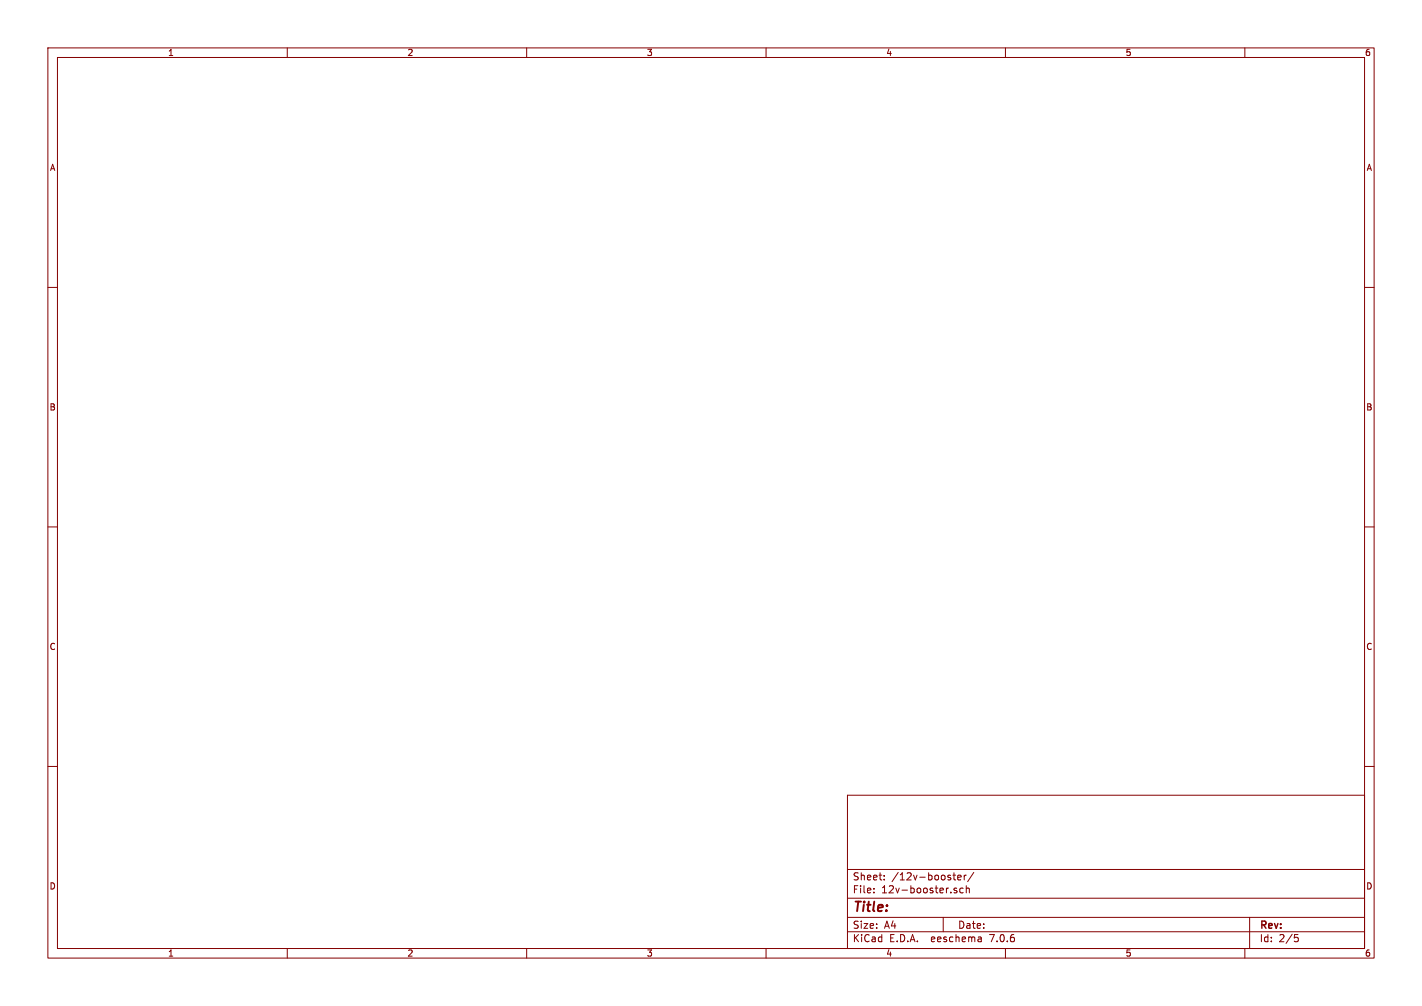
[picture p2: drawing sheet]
<svg xmlns="http://www.w3.org/2000/svg" width="297mm" height="210mm" viewBox="0 0 297 210" stroke-linecap="round" stroke-linejoin="round" font-family="sans-serif">
<g fill="none" stroke="#840000" stroke-width=".21">
<path d="M10 10h277v190h-277zM12 12h273v186h-273zM60 10v2M110 10v2M160 10v2M210 10v2M260 10v2M10 60h2M285 60h2M10 110h2M285 110h2M10 160h2"/>
<path d="M285 160h2M177 166h108v32h-108zM60 198v2M110 198v2M160 198v2M177 194.5h108M177 191.5h108M177 187.5h108M177 181.5h108M182.5 186.3v.1M182.5 185.5v.1M184.7 183.6v.1"/>
<path d="M184.7 182.8v.1M197 191.5v3M199 182.7h.6M199.2 182.2v1.3l.4 .2M199.5 185.9l.3 .1 .1 .2-.2 .2h-.3M199.5 185.4l.3 .1M200 183.2l.7-.1v-.3l-.5-.1-.2 .2 .1 .7h.6M201.2 185.5l-.5-.1-.2 .3 .1 .6h.6M201.4 182.7v1M201.8 182.7l-.4 .3M201.8 185.5l.2-.1 .4 .1 .1 .9M201.8 184.9v1.5"/>
<path d="M203.4 182.1l-1.3 2M204.9 195.7l.1 .9M205 196.5l-.2 .1M205 196h-.2M210 198v2M260 198v2M261 191.5v6.5M270.4 195.1h.7M270.5 195.7h.4l.3 .3-.2 .5-.5 .1"/>
</g>
<text font-size="2.8" fill="#840000" x="178" y="190.9">Title:</text>
<g font-size="2.1" fill="#840000">
<text x="178" y="184">Sheet:</text>
<text x="186.2" y="184">/12v-booster/</text>
<text x="178" y="186.7">File:</text>
<text x="184.1" y="186.7">12v-booster.sch</text>
<text x="178" y="196.9">KiCad</text>
<text x="178" y="194.1">Size:</text>
<text x="184.7" y="194.1">A4</text>
<text x="185.7" y="196.9">E.D.A.</text>
<text x="194.6" y="196.9">eeschema</text>
<text x="200" y="194.1">Date:</text>
<text x="207" y="196.9">7.0.6</text>
<text x="263" y="194.3">Rev:</text>
<text x="263" y="196.9">Id:</text>
<text x="267.1" y="196.9">2/5</text>
</g>
<g font-size="1.8" fill="#840000">
<text x="35" y="11.9">1</text>
<text x="85" y="11.9">2</text>
<text x="135" y="11.9">3</text>
<text x="185" y="11.9">4</text>
<text x="235" y="11.9">5</text>
<text x="285" y="11.9">6</text>
<text x="10.3" y="35.9">A</text>
<text x="285.3" y="35.9">A</text>
<text x="10.3" y="85.9">B</text>
<text x="285.3" y="85.9">B</text>
<text x="10.3" y="135.9">C</text>
<text x="285.3" y="135.9">C</text>
<text x="10.3" y="185.9">D</text>
<text x="285.3" y="185.9">D</text>
<text x="35" y="199.9">1</text>
<text x="85" y="199.9">2</text>
<text x="135" y="199.9">3</text>
<text x="185" y="199.9">4</text>
<text x="235" y="199.9">5</text>
<text x="285" y="199.9">6</text>
</g>
</svg>
